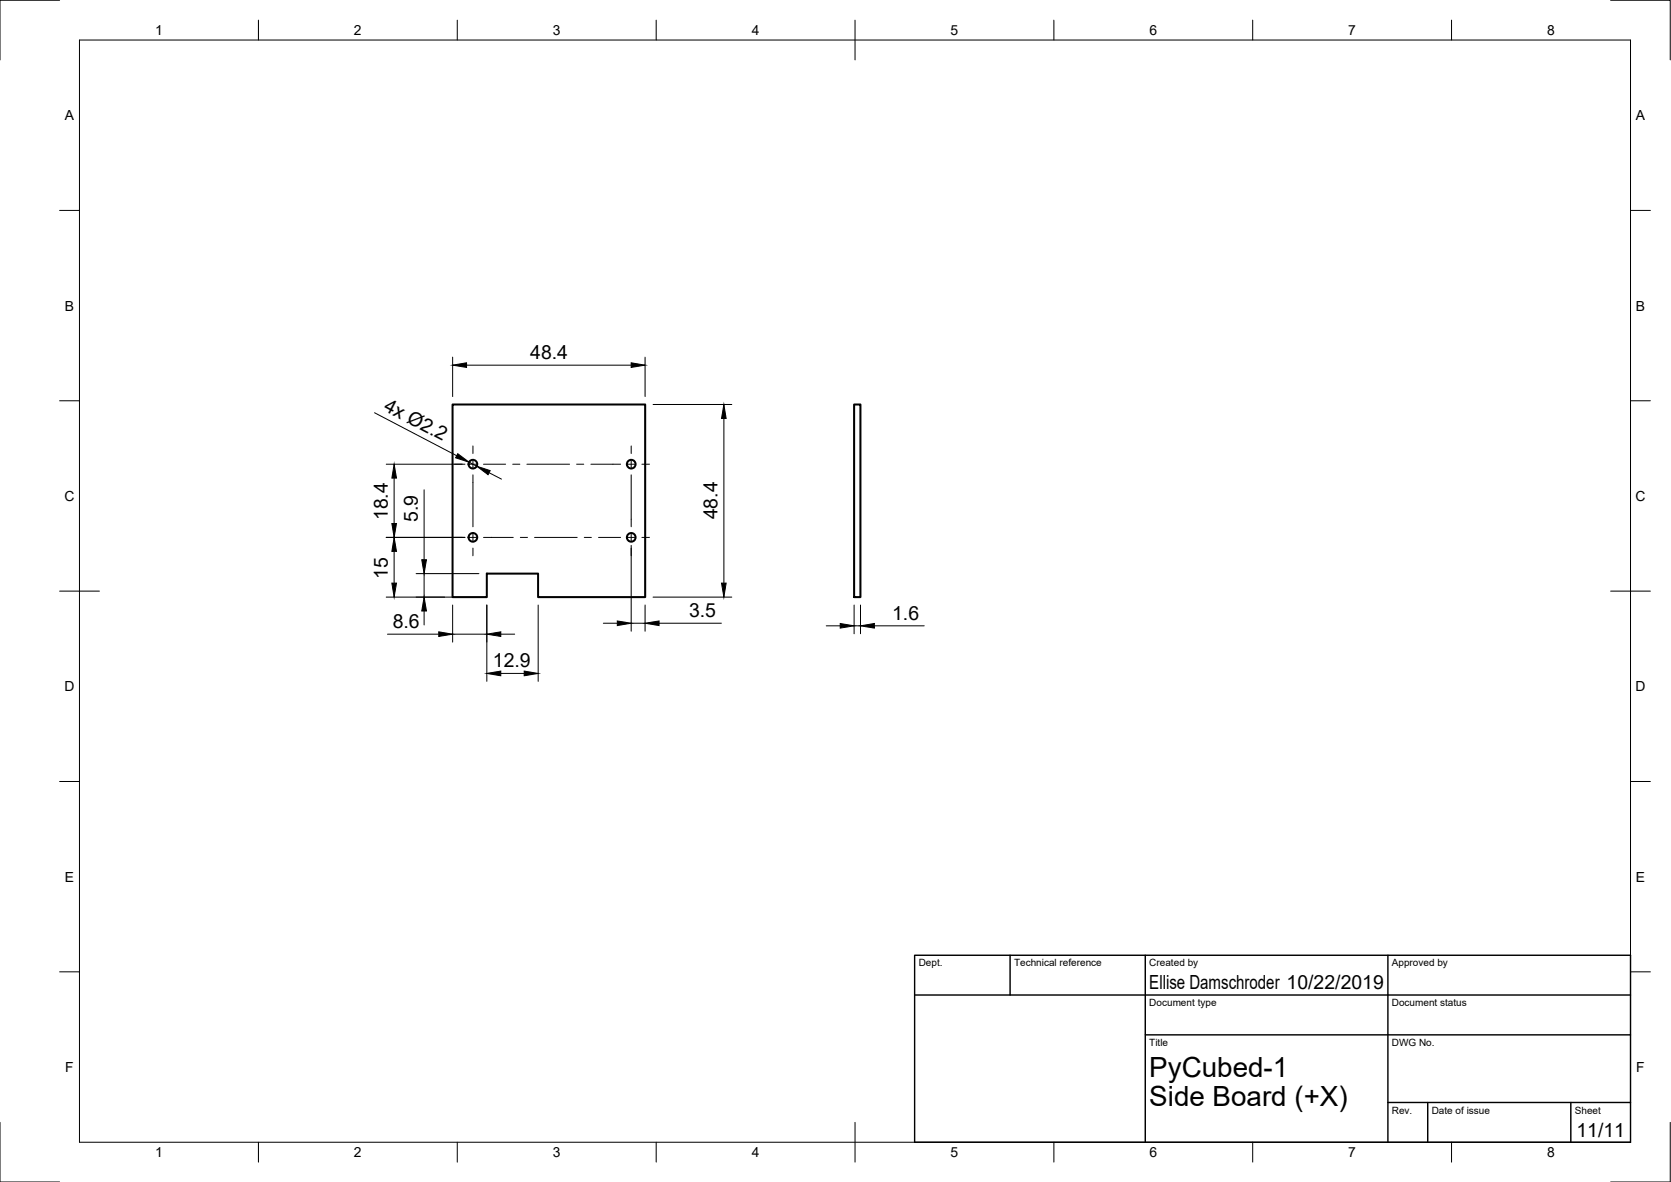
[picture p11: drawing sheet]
<svg xmlns="http://www.w3.org/2000/svg" width="420mm" height="297mm" viewBox="0 0 420 297" stroke-linecap="round" stroke-linejoin="round" font-family="sans-serif">
<!-- layer: Visible -->
<g fill="none" stroke="#000" stroke-width=".51">
<path d="M113.8 101.6h48.4v48.5h-26.9v-5.9h-12.9v5.9h-8.6zM214.8 101.6h1.5v48.5h-1.5z"/>
<circle cx="118.9" cy="116.6" r="1.09"/>
<circle cx="158.7" cy="116.6" r="1.09"/>
<circle cx="118.9" cy="135" r="1.09"/>
<circle cx="158.7" cy="135" r="1.09"/>
</g>
<!-- layer: Border -->
<g fill="none" stroke="#000" stroke-width=".25">
<path d="M15 .1h-15v15M20 10.1h390v276.9h-390zM65 5.1v5M115 5.1v5M165 5.1v5M215 5.1v10M265 5.1v5M315 5.1v5M365 5.1v5M405 .1h15v15M15 52.9h5M410 52.9h5"/>
<path d="M15 100.7h5M410 100.7h5M15 148.6h10M405 148.6h10M15 196.4h5M410 196.4h5M15 244.2h5M410 244.2h5M0 282.1v14.9h15M65 287v5M115 287v5M165 287v5"/>
<path d="M215 282.1v9.9M265 287v5M315 287v5M365 287v5M420 282.1v14.9h-15"/>
</g>
<!-- layer: TitleBlock -->
<path d="M230 240.1h180v46.9h-180zM230 250h180M254 240.1v9.9M288 240.1v46.9M349 240.1v46.9M288 260.1h122M349 277.1h61M359 277.1v9.9M395 277.1v9.9" fill="none" stroke="#000" stroke-width=".36"/>
<!-- layer: Center Lines -->
<g fill="none" stroke="#000" stroke-width=".25">
<path d="M114.3 116.7h1.9M118 116.7h1.8M118.9 112.1v1.9M118.9 115.8v1.7M118.9 119.3v13.1M121.6 116.7h5.5M128.9 116.7h1.8M132.5 116.7h10.7M145 116.7h1.8M148.6 116.7h7.4M157.8 116.7h1.8M158.7 112.1v1.9"/>
<path d="M158.7 115.8v1.7M158.7 119.3v13.1M161.4 116.7h1.9M114.3 135.1h1.9M118 135.1h1.8M118.9 134.2v1.7M118.9 137.7v2M121.6 135.1h7.5M130.8 135.1h1.8M134.4 135.1h10.7M146.9 135.1h1.8M150.5 135.1h5.5"/>
<path d="M157.8 135.1h1.8M158.7 134.2v1.7M158.7 137.7v2M161.4 135.1h1.9"/>
</g>
<!-- layer: Dimensions -->
<g fill="none" stroke="#000" stroke-width=".25">
<path d="M113.8 89.8v9.9M117.3 91.8h41.4M162.2 89.8v9.9M94.2 103.7l20.6 10.8M97.1 116.7h19.8M117.9 116.1l2 1.1M123 118.8l3.1 1.6M164.2 101.6h19.8M182 105.2v41.3M97.1 135.1h19.8M99.1 120.1v11.5M99.1 138.6v7.9"/>
<path d="M106.6 123.1v17.6M158.7 137.1v21.5M97.1 150.1h23.3M97.4 159.4h12.9M104.6 144.2h15.8M106.6 144.2v5.9M106.6 153.6v3.5M113.8 152v9.4M113.8 159.4h8.6M122.4 152v19.2M125.9 159.4h3.5M135.3 152v19.2"/>
<path d="M151.7 156.6h3.5M158.7 156.6h3.5M162.2 152v6.6M164.2 150.1h19.8M165.7 156.6h15.7M207.8 157.3h3.5M214.8 152v7.3M214.8 157.3h1.6M216.4 152v7.3M219.9 157.3h12.5M125.9 169.2h5.9"/>
</g>
<g fill="#000" stroke="#000" stroke-width=".25">
<path d="M113.8 91.8l3.5-.6v1.1zM158.7 91.2l3.5 .6-3.5 .5zM115.1 114l2.8 2.1-3.3-1.1zM119.9 117.2l3.4 1.1-.6 1zM182 101.6l.6 3.6h-1.2zM99.1 135.1l.6 3.5h-1.2zM98.5 131.6h1.2l-.6 3.5zM99.1 116.7l.6 3.4h-1.2zM98.5 146.5h1.2l-.6 3.6zM106.6 150.1l.6 3.5h-1.2zM106 140.7h1.2l-.6 3.5zM110.3 158.8l3.5 .6-3.5 .5z"/>
<path d="M122.4 159.4l3.5-.6v1.1zM155.2 156l3.5 .6-3.5 .6zM162.2 156.6l3.5-.6v1.2zM181.4 146.5h1.2l-.6 3.6zM211.3 156.7l3.5 .6-3.5 .5zM216.4 157.3l3.5-.6v1.1zM122.4 169.2l3.5-.6v1.2zM131.8 168.6l3.5 .6-3.5 .6z"/>
</g>
<g font-size="7">
<text x="289" y="270.6">PyCubed-1</text>
<text x="289" y="278.1">Side Board (+X)</text>
</g>
<g font-size="4.9">
<text x="133.3" y="90.2">48.4</text>
<text x="96.2" y="102.9" transform="rotate(28 96.2 102.9)">4x Ø2.2</text>
<text x="97.6" y="130.8" transform="rotate(-90 97.6 130.8)">18.4</text>
<text x="105.1" y="131.2" transform="rotate(-90 105.1 131.2)">5.9</text>
<text x="180.4" y="130.5" transform="rotate(-90 180.4 130.5)">48.4</text>
<text x="97.6" y="145.4" transform="rotate(-90 97.6 145.4)">15</text>
<text x="173.3" y="155.1">3.5</text>
<text x="224.3" y="155.7">1.6</text>
<text x="98.7" y="157.8">8.6</text>
<text x="124" y="167.7">12.9</text>
<text x="289" y="248.5">Ellise Damschroder 10/22/2019</text>
<text x="396.4" y="285.7">11/11</text>
</g>
<g font-size="3.5">
<text x="39" y="8.8">1</text>
<text x="89" y="8.8">2</text>
<text x="139" y="8.8">3</text>
<text x="189" y="8.8">4</text>
<text x="239" y="8.8">5</text>
<text x="289" y="8.8">6</text>
<text x="339" y="8.8">7</text>
<text x="389" y="8.8">8</text>
<text x="16.3" y="30.2">A</text>
<text x="411.3" y="30.2">A</text>
<text x="16.3" y="78">B</text>
<text x="411.3" y="78">B</text>
<text x="16.2" y="125.9">C</text>
<text x="411.2" y="125.9">C</text>
<text x="16.2" y="173.7">D</text>
<text x="411.2" y="173.7">D</text>
<text x="16.3" y="221.6">E</text>
<text x="411.3" y="221.6">E</text>
<text x="16.4" y="269.4">F</text>
<text x="411.4" y="269.4">F</text>
<text x="39" y="290.8">1</text>
<text x="89" y="290.8">2</text>
<text x="139" y="290.8">3</text>
<text x="189" y="290.8">4</text>
<text x="239" y="290.8">5</text>
<text x="289" y="290.8">6</text>
<text x="339" y="290.8">7</text>
<text x="389" y="290.8">8</text>
</g>
<g font-size="2.5">
<text x="231" y="242.9">Dept.</text>
<text x="255" y="242.9">Technical reference</text>
<text x="289" y="242.9">Created by</text>
<text x="350" y="242.9">Approved by</text>
<text x="289" y="252.8">Document type</text>
<text x="350" y="252.8">Document status</text>
<text x="289" y="262.9">Title</text>
<text x="350" y="262.9">DWG No.</text>
<text x="350" y="279.9">Rev.</text>
<text x="360" y="279.9">Date of issue</text>
<text x="396" y="279.9">Sheet</text>
</g>
</svg>
